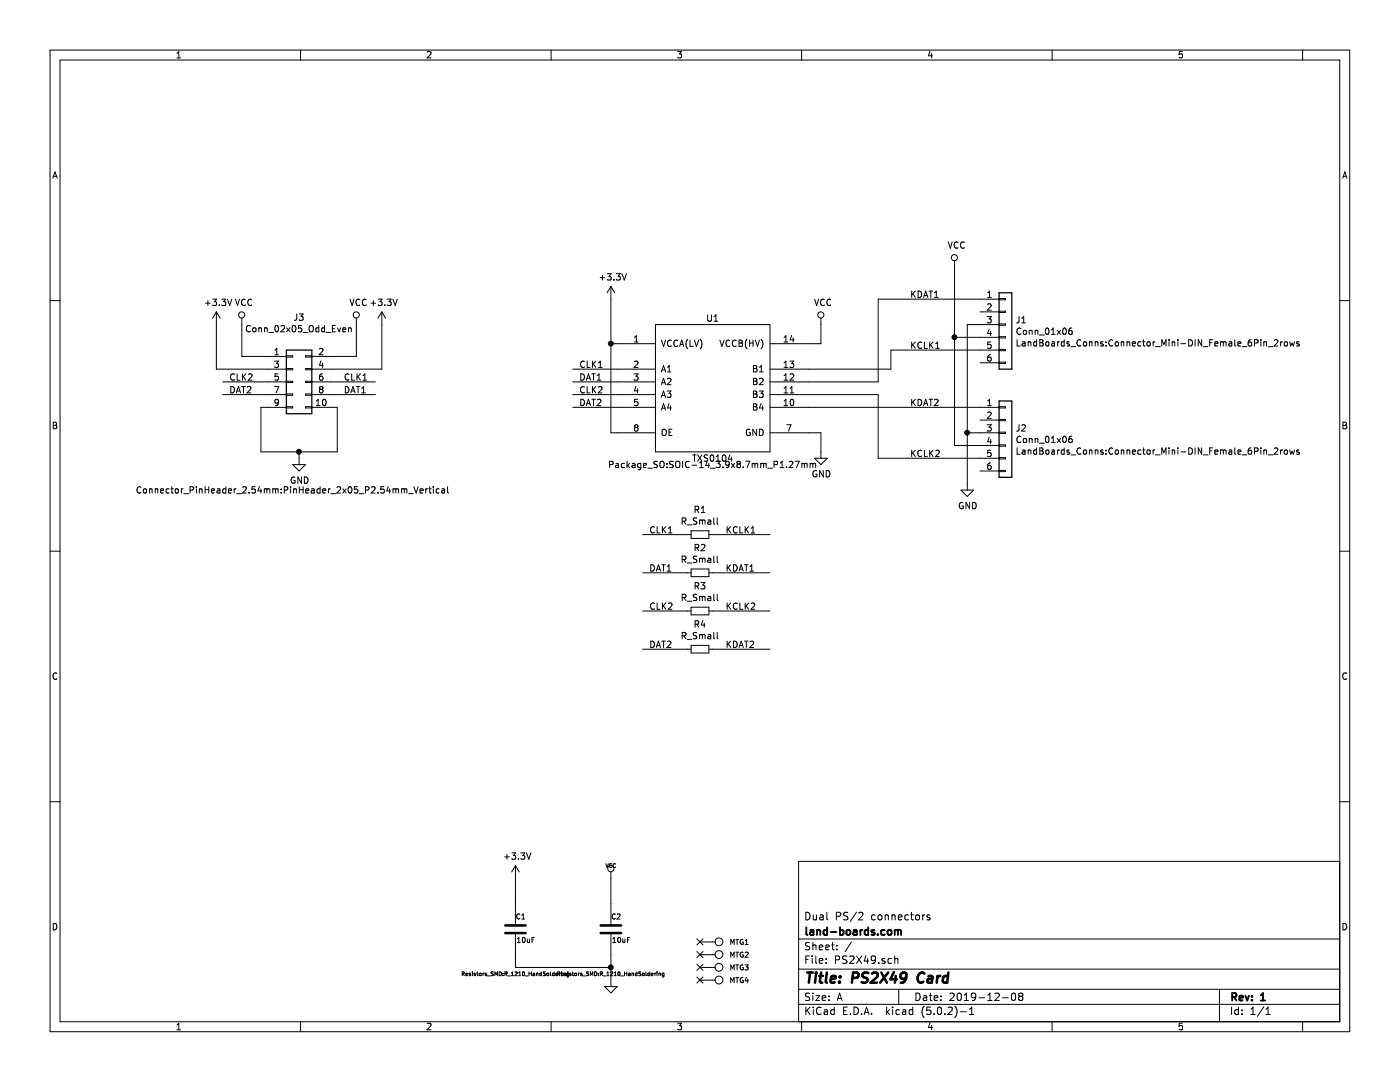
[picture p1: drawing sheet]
EESchema Schematic File Version 4
LIBS:PS2X49-cache
EELAYER 26 0
EELAYER END
$Descr A 11000 8500
encoding utf-8
Sheet 1 1
Title "PS2X49 Card"
Date "2019-12-08"
Rev "1"
Comp "land-boards.com"
Comment1 "Dual PS/2 connectors"
Comment2 ""
Comment3 ""
Comment4 ""
$EndDescr
NoConn ~ 5500 7700
NoConn ~ 5500 7600
NoConn ~ 5500 7500
NoConn ~ 5500 7400
$Comp
L PS2X49-rescue:CONN_1-GRID49-rescue MTG3
U 1 1
P 5650 7600
F 0 "MTG3" H 5730 7600 40  0000 L CNN
F 1 "CONN_1" H 5650 7655 30  0001 C CNN
F 2 "MTG-4-40" H 5650 7600 60  0001 C CNN
F 3 "" H 5650 7600 60  0001 C CNN
	1    5650 7600
	1    0    0    -1  
$EndComp
$Comp
L PS2X49-rescue:CONN_1-GRID49-rescue MTG4
U 1 1
P 5650 7700
F 0 "MTG4" H 5730 7700 40  0000 L CNN
F 1 "CONN_1" H 5650 7755 30  0001 C CNN
F 2 "MTG-4-40" H 5650 7700 60  0001 C CNN
F 3 "" H 5650 7700 60  0001 C CNN
	1    5650 7700
	1    0    0    -1  
$EndComp
$Comp
L PS2X49-rescue:CONN_1-GRID49-rescue MTG2
U 1 1
P 5650 7500
F 0 "MTG2" H 5730 7500 40  0000 L CNN
F 1 "CONN_1" H 5650 7555 30  0001 C CNN
F 2 "MTG-4-40" H 5650 7500 60  0001 C CNN
F 3 "" H 5650 7500 60  0001 C CNN
	1    5650 7500
	1    0    0    -1  
$EndComp
$Comp
L PS2X49-rescue:CONN_1-GRID49-rescue MTG1
U 1 1
P 5650 7400
F 0 "MTG1" H 5730 7400 40  0000 L CNN
F 1 "CONN_1" H 5650 7455 30  0001 C CNN
F 2 "MTG-4-40" H 5650 7400 60  0001 C CNN
F 3 "" H 5650 7400 60  0001 C CNN
	1    5650 7400
	1    0    0    -1  
$EndComp
$Comp
L power:VCC #PWR01
U 1 1
P 4800 6900
F 0 "#PWR01" H 4800 7000 30  0001 C CNN
F 1 "VCC" H 4800 7000 30  0000 C CNN
F 2 "" H 4800 6900 60  0001 C CNN
F 3 "" H 4800 6900 60  0001 C CNN
	1    4800 6900
	1    0    0    -1  
$EndComp
$Comp
L PS2X49-rescue:GND-RESCUE-GRID49-GRID49-rescue #PWR02
U 1 1
P 4800 7750
F 0 "#PWR02" H 4800 7750 30  0001 C CNN
F 1 "GND" H 4800 7680 30  0001 C CNN
F 2 "" H 4800 7750 60  0001 C CNN
F 3 "" H 4800 7750 60  0001 C CNN
	1    4800 7750
	1    0    0    -1  
$EndComp
Wire Wire Line
	4800 7500 4800 7600
Connection ~ 4800 7600
$Comp
L PS2X49-rescue:C-RESCUE-GRID49-GRID49-rescue C1
U 1 1
P 4050 7300
F 0 "C1" H 4050 7400 40  0000 L CNN
F 1 "10uF" H 4056 7215 40  0000 L CNN
F 2 "Resistors_SMD:R_1210_HandSoldering" H 4050 6950 30  0000 C CNN
F 3 "~" H 4050 7300 60  0000 C CNN
	1    4050 7300
	1    0    0    -1  
$EndComp
Wire Wire Line
	4050 7500 4050 7600
Wire Wire Line
	4800 7600 4800 7750
$Comp
L Connector_Generic:Conn_01x06 J1
U 1 1
P 7900 2550
F 0 "J1" H 7979 2587 50  0000 L CNN
F 1 "Conn_01x06" H 7979 2496 50  0000 L CNN
F 2 "LandBoards_Conns:Connector_Mini-DIN_Female_6Pin_2rows" H 7979 2405 50  0000 L CNN
F 3 "~" H 7900 2550 50  0001 C CNN
	1    7900 2550
	1    0    0    -1  
$EndComp
$Comp
L Connector_Generic:Conn_01x06 J2
U 1 1
P 7900 3400
F 0 "J2" H 7979 3437 50  0000 L CNN
F 1 "Conn_01x06" H 7979 3346 50  0000 L CNN
F 2 "LandBoards_Conns:Connector_Mini-DIN_Female_6Pin_2rows" H 7979 3255 50  0000 L CNN
F 3 "~" H 7900 3400 50  0001 C CNN
	1    7900 3400
	1    0    0    -1  
$EndComp
Wire Wire Line
	2100 3200 2050 3200
Wire Wire Line
	2050 3200 2050 3550
Wire Wire Line
	2050 3550 2350 3550
Wire Wire Line
	2650 3550 2650 3200
Wire Wire Line
	2650 3200 2600 3200
Wire Wire Line
	2350 3550 2350 3600
Connection ~ 2350 3550
Wire Wire Line
	2350 3550 2650 3550
$Comp
L power:GND #PWR0101
U 1 1
P 2350 3600
F 0 "#PWR0101" H 2350 3350 50  0001 C CNN
F 1 "GND" H 2355 3427 50  0000 C CNN
F 2 "" H 2350 3600 50  0001 C CNN
F 3 "" H 2350 3600 50  0001 C CNN
	1    2350 3600
	1    0    0    -1  
$EndComp
Wire Wire Line
	2100 2800 1900 2800
Wire Wire Line
	1900 2800 1900 2550
Wire Wire Line
	2800 2550 2800 2800
Wire Wire Line
	2800 2800 2600 2800
$Comp
L power:VCC #PWR0102
U 1 1
P 1900 2550
F 0 "#PWR0102" H 1900 2400 50  0001 C CNN
F 1 "VCC" H 1917 2723 50  0000 C CNN
F 2 "" H 1900 2550 50  0001 C CNN
F 3 "" H 1900 2550 50  0001 C CNN
	1    1900 2550
	1    0    0    -1  
$EndComp
Wire Wire Line
	2600 3000 2950 3000
Wire Wire Line
	2600 3100 2950 3100
Wire Wire Line
	1750 3000 2100 3000
Wire Wire Line
	1750 3100 2100 3100
Text Label 1800 3100 0    50   ~ 0
DAT2
Text Label 1800 3000 0    50   ~ 0
CLK2
Text Label 2700 3100 0    50   ~ 0
DAT1
Text Label 2700 3000 0    50   ~ 0
CLK1
Text Label 7150 2350 0    50   ~ 0
KDAT1
Text Label 7150 3200 0    50   ~ 0
KDAT2
Text Label 7150 3600 0    50   ~ 0
KCLK2
Text Label 7150 2750 0    50   ~ 0
KCLK1
Wire Wire Line
	7700 2550 7600 2550
Wire Wire Line
	7600 2550 7600 3400
Wire Wire Line
	7700 3400 7600 3400
Connection ~ 7600 3400
Wire Wire Line
	7600 3400 7600 3800
$Comp
L power:GND #PWR0103
U 1 1
P 7600 3800
F 0 "#PWR0103" H 7600 3550 50  0001 C CNN
F 1 "GND" H 7605 3627 50  0000 C CNN
F 2 "" H 7600 3800 50  0001 C CNN
F 3 "" H 7600 3800 50  0001 C CNN
	1    7600 3800
	1    0    0    -1  
$EndComp
Wire Wire Line
	7700 3500 7500 3500
Wire Wire Line
	7500 3500 7500 2650
Wire Wire Line
	7500 2650 7700 2650
Wire Wire Line
	7500 2650 7500 2100
Connection ~ 7500 2650
$Comp
L power:VCC #PWR0104
U 1 1
P 7500 2100
F 0 "#PWR0104" H 7500 1950 50  0001 C CNN
F 1 "VCC" H 7517 2273 50  0000 C CNN
F 2 "" H 7500 2100 50  0001 C CNN
F 3 "" H 7500 2100 50  0001 C CNN
	1    7500 2100
	1    0    0    -1  
$EndComp
$Comp
L Connector_Generic:Conn_02x05_Odd_Even J3
U 1 1
P 2300 3000
F 0 "J3" H 2350 3507 50  0000 C CNN
F 1 "Conn_02x05_Odd_Even" H 2350 3416 50  0000 C CNN
F 2 "Connector_PinHeader_2.54mm:PinHeader_2x05_P2.54mm_Vertical" H 2300 2150 50  0000 C CNN
F 3 "~" H 2300 3000 50  0001 C CNN
	1    2300 3000
	1    0    0    -1  
$EndComp
$Comp
L LandBoards_Semis:TXS0104 U1
U 1 1
P 5600 3050
F 0 "U1" H 5600 3600 50  0000 C CNN
F 1 "TXS0104" H 5600 2500 50  0000 C CNN
F 2 "Package_SO:SOIC-14_3.9x8.7mm_P1.27mm" H 5600 2450 50  0000 C CNN
F 3 "http://www.ti.com/lit/ds/symlink/txs0104e.pdf" H 5600 2300 50  0001 C CNN
	1    5600 3050
	1    0    0    -1  
$EndComp
Wire Wire Line
	6900 2350 7700 2350
Wire Wire Line
	7000 2750 7700 2750
Wire Wire Line
	6900 3600 7700 3600
Wire Wire Line
	6350 3400 6450 3400
Wire Wire Line
	6450 3400 6450 3550
$Comp
L power:GND #PWR0105
U 1 1
P 6450 3550
F 0 "#PWR0105" H 6450 3300 50  0001 C CNN
F 1 "GND" H 6455 3377 50  0000 C CNN
F 2 "" H 6450 3550 50  0001 C CNN
F 3 "" H 6450 3550 50  0001 C CNN
	1    6450 3550
	1    0    0    -1  
$EndComp
$Comp
L power:VCC #PWR0106
U 1 1
P 2800 2550
F 0 "#PWR0106" H 2800 2400 50  0001 C CNN
F 1 "VCC" H 2817 2723 50  0000 C CNN
F 2 "" H 2800 2550 50  0001 C CNN
F 3 "" H 2800 2550 50  0001 C CNN
	1    2800 2550
	1    0    0    -1  
$EndComp
Wire Wire Line
	2100 2900 1700 2900
Wire Wire Line
	2600 2900 3000 2900
Wire Wire Line
	3000 2900 3000 2550
$Comp
L power:VCC #PWR0107
U 1 1
P 6450 2550
F 0 "#PWR0107" H 6450 2400 50  0001 C CNN
F 1 "VCC" H 6467 2723 50  0000 C CNN
F 2 "" H 6450 2550 50  0001 C CNN
F 3 "" H 6450 2550 50  0001 C CNN
	1    6450 2550
	1    0    0    -1  
$EndComp
Wire Wire Line
	6350 2700 6450 2700
Wire Wire Line
	6450 2700 6450 2550
$Comp
L power:+3.3V #PWR0108
U 1 1
P 3000 2550
F 0 "#PWR0108" H 3000 2400 50  0001 C CNN
F 1 "+3.3V" H 3015 2723 50  0000 C CNN
F 2 "" H 3000 2550 50  0001 C CNN
F 3 "" H 3000 2550 50  0001 C CNN
	1    3000 2550
	1    0    0    -1  
$EndComp
$Comp
L power:+3.3V #PWR0109
U 1 1
P 1700 2550
F 0 "#PWR0109" H 1700 2400 50  0001 C CNN
F 1 "+3.3V" H 1715 2723 50  0000 C CNN
F 2 "" H 1700 2550 50  0001 C CNN
F 3 "" H 1700 2550 50  0001 C CNN
	1    1700 2550
	1    0    0    -1  
$EndComp
Wire Wire Line
	1700 2550 1700 2900
Wire Wire Line
	4500 2900 4850 2900
Wire Wire Line
	4500 3000 4850 3000
Text Label 4550 3000 0    50   ~ 0
DAT1
Text Label 4550 2900 0    50   ~ 0
CLK1
Wire Wire Line
	4500 3100 4850 3100
Wire Wire Line
	4500 3200 4850 3200
Text Label 4550 3200 0    50   ~ 0
DAT2
Text Label 4550 3100 0    50   ~ 0
CLK2
Wire Wire Line
	4800 2700 4800 2350
$Comp
L power:+3.3V #PWR0110
U 1 1
P 4800 2350
F 0 "#PWR0110" H 4800 2200 50  0001 C CNN
F 1 "+3.3V" H 4815 2523 50  0000 C CNN
F 2 "" H 4800 2350 50  0001 C CNN
F 3 "" H 4800 2350 50  0001 C CNN
	1    4800 2350
	1    0    0    -1  
$EndComp
Wire Wire Line
	4800 2700 4800 3400
Wire Wire Line
	4800 3400 4850 3400
Connection ~ 4800 2700
Wire Wire Line
	4800 2700 4850 2700
$Comp
L power:+3.3V #PWR0113
U 1 1
P 4050 6900
F 0 "#PWR0113" H 4050 6750 50  0001 C CNN
F 1 "+3.3V" H 4065 7073 50  0000 C CNN
F 2 "" H 4050 6900 50  0001 C CNN
F 3 "" H 4050 6900 50  0001 C CNN
	1    4050 6900
	1    0    0    -1  
$EndComp
Wire Wire Line
	4800 6900 4800 7100
Wire Wire Line
	4050 7600 4800 7600
Wire Wire Line
	4050 6900 4050 7100
Wire Wire Line
	6350 2900 7000 2900
Wire Wire Line
	7000 2900 7000 2750
Wire Wire Line
	6350 3000 6900 3000
Wire Wire Line
	6900 3000 6900 2350
Wire Wire Line
	6350 3100 6900 3100
Wire Wire Line
	6900 3100 6900 3600
Wire Wire Line
	6350 3200 7700 3200
Wire Wire Line
	5050 4200 5400 4200
Wire Wire Line
	5050 4500 5400 4500
Text Label 5100 4500 0    50   ~ 0
DAT1
Text Label 5100 4200 0    50   ~ 0
CLK1
Wire Wire Line
	5050 4800 5400 4800
Wire Wire Line
	5050 5100 5400 5100
Text Label 5100 5100 0    50   ~ 0
DAT2
Text Label 5100 4800 0    50   ~ 0
CLK2
$Comp
L Device:R_Small R1
U 1 1
P 5500 4200
F 0 "R1" V 5304 4200 50  0000 C CNN
F 1 "R_Small" V 5395 4200 50  0000 C CNN
F 2 "Resistor_SMD:R_0805_2012Metric_Pad1.15x1.40mm_HandSolder" H 5500 4200 50  0001 C CNN
F 3 "~" H 5500 4200 50  0001 C CNN
	1    5500 4200
	0    1    1    0   
$EndComp
Text Label 5700 4500 0    50   ~ 0
KDAT1
Text Label 5700 5100 0    50   ~ 0
KDAT2
Text Label 5700 4800 0    50   ~ 0
KCLK2
Text Label 5700 4200 0    50   ~ 0
KCLK1
Wire Wire Line
	5600 4500 6050 4500
Wire Wire Line
	5600 4200 6050 4200
Wire Wire Line
	5600 5100 6050 5100
Wire Wire Line
	5600 4800 6050 4800
$Comp
L Device:R_Small R2
U 1 1
P 5500 4500
F 0 "R2" V 5304 4500 50  0000 C CNN
F 1 "R_Small" V 5395 4500 50  0000 C CNN
F 2 "Resistor_SMD:R_0805_2012Metric_Pad1.15x1.40mm_HandSolder" H 5500 4500 50  0001 C CNN
F 3 "~" H 5500 4500 50  0001 C CNN
	1    5500 4500
	0    1    1    0   
$EndComp
$Comp
L Device:R_Small R3
U 1 1
P 5500 4800
F 0 "R3" V 5304 4800 50  0000 C CNN
F 1 "R_Small" V 5395 4800 50  0000 C CNN
F 2 "Resistor_SMD:R_0805_2012Metric_Pad1.15x1.40mm_HandSolder" H 5500 4800 50  0001 C CNN
F 3 "~" H 5500 4800 50  0001 C CNN
	1    5500 4800
	0    1    1    0   
$EndComp
$Comp
L Device:R_Small R4
U 1 1
P 5500 5100
F 0 "R4" V 5304 5100 50  0000 C CNN
F 1 "R_Small" V 5395 5100 50  0000 C CNN
F 2 "Resistor_SMD:R_0805_2012Metric_Pad1.15x1.40mm_HandSolder" H 5500 5100 50  0001 C CNN
F 3 "~" H 5500 5100 50  0001 C CNN
	1    5500 5100
	0    1    1    0   
$EndComp
$Comp
L PS2X49-rescue:C-RESCUE-GRID49-GRID49-rescue C2
U 1 1
P 4800 7300
F 0 "C2" H 4800 7400 40  0000 L CNN
F 1 "10uF" H 4806 7215 40  0000 L CNN
F 2 "Resistors_SMD:R_1210_HandSoldering" H 4800 6950 30  0000 C CNN
F 3 "~" H 4800 7300 60  0000 C CNN
	1    4800 7300
	1    0    0    -1  
$EndComp
$EndSCHEMATC
